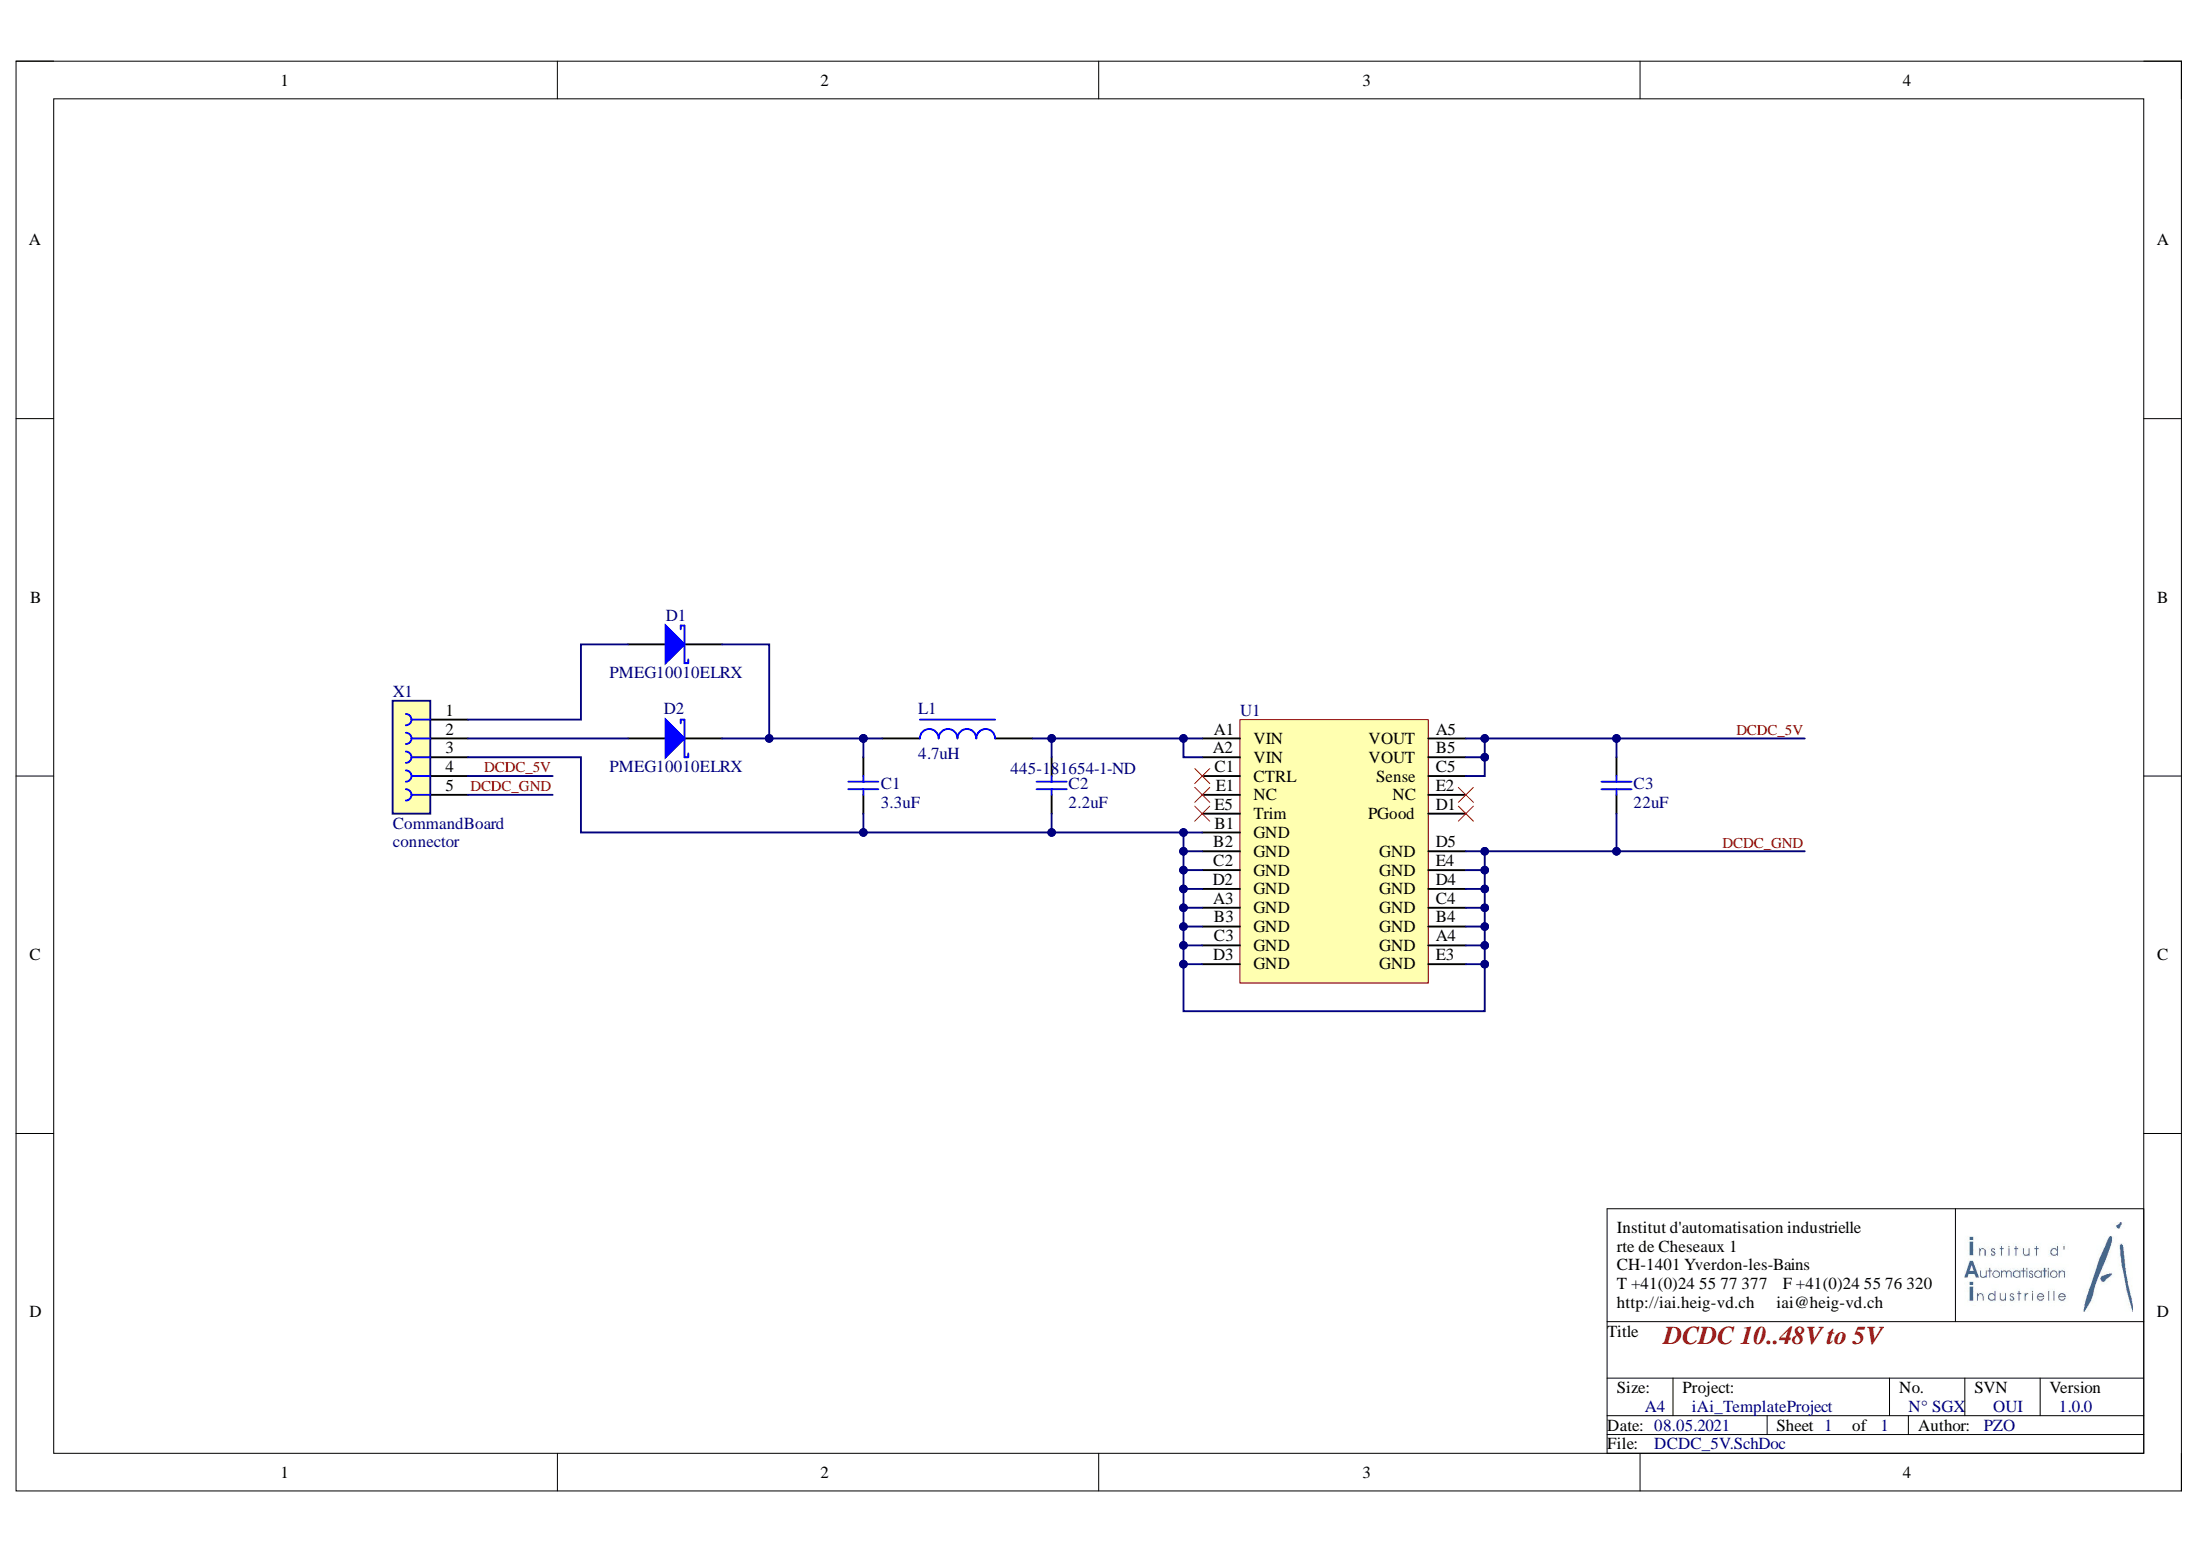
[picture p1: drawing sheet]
# Altium project DCDC_5V.PrjPcb
ProjectAuthor: PZO; ProjectiAiTitle: iAi_TemplateProject; ProjectNumber: N° SGX; ProjectVersion: 1.0.0; ProjectVersionForDoc: 1_0_0
1 sheet, 8 parts. Net scope: global (net labels, ports and power ports of the same name join across sheets).
Board file: DCDC_5V.PcbDoc

## Sheet DCDC_5V.SchDoc: DCDC 10..48V to 5V
size A4; Author: PZO; Organization: Institut d'Automatisation Industrielle; SheetNumber: 1; SheetTotal: 1; SVN: OUI; Version: 1.0.0; NoProject: N° SGX; ProjectTitle: iAi_TemplateProject

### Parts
C1  value 3.3uF  [CAPC3216X19N]  (hidden comment: CAP CER 3.3uF 1206)
C2  value 2.2uF  [CAPC3216X19N]  (hidden comment: CAP CER 2.2uF 1206)
C3  value 22uF  [CAPC1608X08N]  (hidden comment: CAP CER 22uF 0603)
D1  value PMEG10010ELRX  [DIOM2617X11N]  (hidden comment: DIODE SCHOTTKY 100V 1A SOD123)
D2  value PMEG10010ELRX  [DIOM2617X11N]  (hidden comment: DIODE SCHOTTKY 100V 1A SOD123)
L1  value 4.7uH  [INDC2520X12N]  (hidden comment: IND SMD 2020)
U1  value RPMH5.0-1.5  [CONV_RPMH5.0-1.5]  (hidden comment: DCDC 5V 1.5A)
X1  Use: CommandBoard  system: connector  [62000611821 - 5pin]  (hidden comment: CONNECT HEADER 5pos 180°)

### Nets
DCDC_5V: C3.2 U1.A5(VOUT) U1.B5(VOUT) U1.C5(Sense) X1.4
DCDC_GND: C1.1 C2.1 C3.1 U1.A3(GND) U1.A4(GND) U1.B1(GND) U1.B2(GND) U1.B3(GND) U1.B4(GND) U1.C2(GND) U1.C3(GND) U1.C4(GND) U1.D2(GND) U1.D3(GND) U1.D4(GND) U1.D5(GND) U1.E3(GND) U1.E4(GND) X1.3 X1.5
NetC1_2: C1.2 D1.1(K) D2.1(K) L1.1
NetC2_2: C2.2 L1.2 U1.A1(VIN) U1.A2(VIN)
NetD1_2: D1.2(A) X1.1
NetD2_2: D2.2(A) X1.2

Not connected (* = marked no-connect by the designer): U1 C1(CTRL)* D1(PGood)* E1(NC)* E2(NC)* E5(Trim)*

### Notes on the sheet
- DCDC U1:
  Vin : 7..60V
  Vout : 5V
  Iout max : 1.5A
